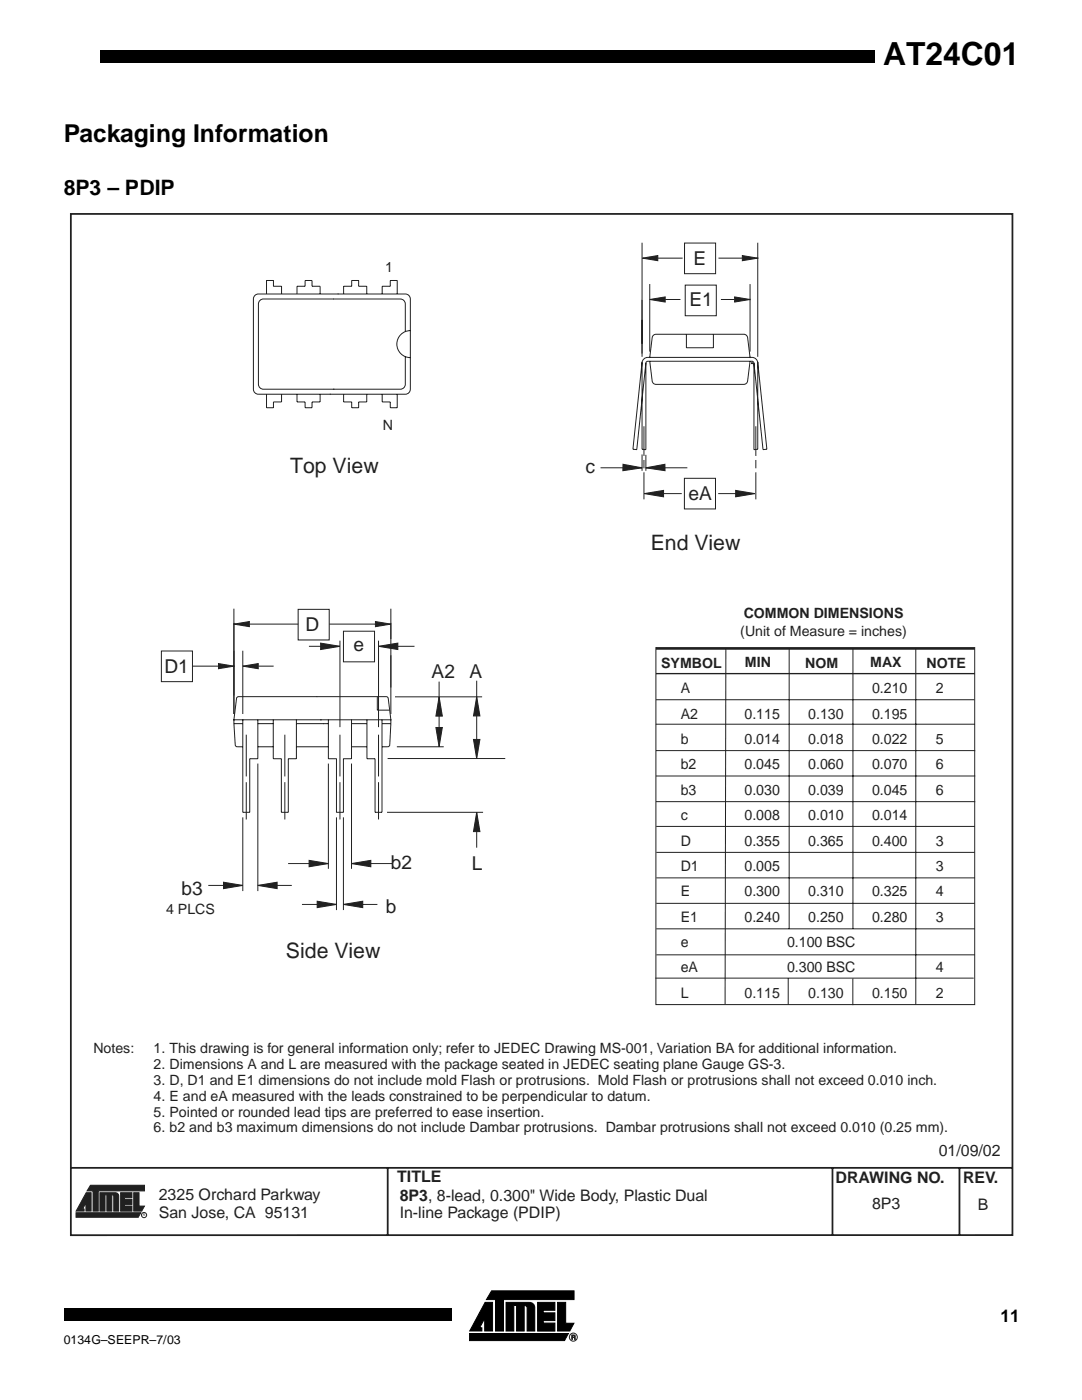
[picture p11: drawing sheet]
<svg xmlns="http://www.w3.org/2000/svg" width="216mm" height="279mm" viewBox="0 0 216 279" stroke-linecap="round" stroke-linejoin="round" font-family="sans-serif">
<path d="M19.9 10.1h154.3v2.5h-154.3zM12.7 260.8h1.2v2.4h-1.2zM13.9 260.8h76.2v2.4h-76.2z" fill="#000"/>
<g fill="#fff">
<path d="M6.3 6h6.4v12.7h-6.4z"/>
<path d="M92.4 256.4h23.8v11.8h-23.8z"/>
<path d="M93.1 257.1h22.2v10.4h-22.2z"/>
</g>
<path d="M96.6 259.6h1.5v5.7h-1.5v-2.5l-1.1 1.9h.5v.6h-2.4zM107.1 259.6h3.4v1.6h-2.3v.5h2.3v1.5h-2.3v.5h2.3v1.6h-3.4zM111.1 259.6h1.6v4.1h1.6l-.8 1.6h-2.4zM93.5 265.8h19.7l-.7 1.4h-19zM97.9 257.3h16.5v1.7h-14.1v6.3h-1.6v-6.3h-1.8zM100.8 259.6h4.6a1.05 1.05 0 0 1 1.1 1.1v4.6h-1.5v-4.6a.52 .52 0 0 0-.6-.5v5.1h-1.5v-5.1h-.5v5.1h-1.6z" fill="#000" stroke="#000" stroke-width=".2"/>
<g fill="#231f20">
<path d="M114.3 266.1l.2 .1v.3l.1 .5h-.1l-.1-.4h-.1l.2-.3z"/>
<path d="M113.9 266.1h.4l-.3 .1v.3h.3l-.3 .1v.4h-.1z"/>
</g>
<g fill="none" stroke="#231f20" stroke-width=".2">
<path d="M113.9 266.1l.6 .1v.3l.1 .5h-.1l-.2-.4h-.3v.4h-.1zM114 266.2h.4v.3h-.4z"/>
<circle cx="114.2" cy="266.5" r=".8"/>
</g>
<path d="M13.7 42.3h188.5v204.3h-188.5z" fill="#fff"/>
<g fill="#231f20" stroke="#231f20" stroke-width=".2">
<path d="M17.2 237.7h.9v3.7h-1v-1.6l-.6 1.2h.3v.4h-1.6z"/>
<path d="M26.6 237.7h1.1v2.7h1.1l-.6 1h-1.6z"/>
<path d="M15.1 241.7h12.9l-.5 .9h-12.4z"/>
<path d="M18 236.2h10.8v1.2h-9.2v4h-1.1v-4h-1.2z"/>
<path d="M19.9 237.7h3a.68 .68 0 0 1 .8 .8v2.9h-1v-3l-.1-.2-.3-.1v3.3h-1v-3.3h-.4v3.3h-1z"/>
<path d="M24 237.7h2.3v1h-1.5v.4h1.5v1h-1.5v.3h1.5v1h-2.3z"/>
<path d="M46.6 124.4l3.1-.5v1z"/>
<path d="M74.8 123.9l3.1 .5-3.1 .5z"/>
<path d="M43.5 132.3l3.1 .5-3.1 .5z"/>
<path d="M48.4 132.8l3-.5v1z"/>
<path d="M147.9 50.9l3.1 .6-3.1 .5z"/>
<path d="M128 51.5l3-.6v1.1z"/>
<path d="M146.3 59.2l3.1 .5-3.1 .5z"/>
<path d="M129.4 59.7l3.1-.5v1z"/>
<path d="M75.4 128.8l3.9-.6v1.3z"/>
<path d="M63.9 128.2l3.8 .6-3.8 .7z"/>
<path d="M95 138.9l.6 3.8h-1.3z"/>
<path d="M94.3 147.4h1.3l-.6 3.8z"/>
<path d="M86.8 145h1.3l-.6 3.8z"/>
<path d="M87.5 138.9l.6 3.8h-1.3z"/>
<path d="M95 161.9l.6 3.9h-1.3z"/>
<path d="M70 172.1l3.9-.6v1.3z"/>
<path d="M68.4 180.3l3.9-.7v1.3z"/>
<path d="M61.6 171.5l3.8 .6-3.8 .7z"/>
<path d="M63.2 179.6l3.8 .7-3.8 .6z"/>
<path d="M146.6 97.7l3.8 .7-3.8 .6z"/>
<path d="M128.3 98.4l3.9-.7v1.3z"/>
<path d="M128.6 93.2l3.9-.7v1.3z"/>
<path d="M124.1 92.5l3.8 .7-3.8 .6z"/>
<path d="M51.4 176.5l3.8-.7v1.3z"/>
<path d="M44.5 175.8l3.9 .7-3.9 .6z"/>
</g>
<g fill="none" stroke="#231f20" stroke-width=".2">
<path d="M50.8 58.9l.7-.3h29.2a1 1 0 0 1 1 1v18a1 1 0 0 1-1 1h-29.2a1 1 0 0 1-1-1v-18zM53.1 58.6v-2.7h1.4v1.2h1.6v1.5M59.2 58.6v-1.5h1.6v-1.2h1.4v1.2h1.6v1.5M68.5 58.6v-1.5h1.6v-1.2h1.3v1.2h1.7v1.5M76.1 58.6v-1.5h1.6v-1.2h1.4v2.7M127.9 48.4v22.7M129.4 56.6v13.5M131 51.5h5M132.5 59.7h3.1M136.4 48.4h6.2v6.2h-6.2zM136.5 56.8h6.2v6.1h-6.2zM143.1 51.5h4.8"/>
<path d="M143.6 59.7h2.7M149.4 56.6v13.5M151 48.4v22.7M53.1 78.6v2.7h1.4v-1.2h1.6v-1.5M59.2 78.6v1.5h1.6v1.2h1.4v-1.2h1.6v-1.5M68.5 78.6v1.5h1.6v1.2h1.3v-1.2h1.7v-1.5M76.1 78.6v1.5h1.6v1.2h1.4v-2.7M80.7 66.1v-5.5a1 1 0 0 0-1-1h-27.2a1 1 0 0 0-1 1v16a1 1 0 0 0 1 1h27.2a1 1 0 0 0 1-1v-5.5M81.7 65.9a2.69 2.69 0 0 0-2.6 2.7 2.69 2.69 0 0 0 2.6 2.7M127.9 72.3a1.15 1.15 0 0 1 1.1-1.1h20.8a1.15 1.15 0 0 1 1.2 1.1M127.9 72.3v17.2l.8 .1v-17.3M127.9 72.3l-1.8 17.2 .8 .1 1.8-17.3"/>
<path d="M128.7 72.3l.3-.3h20.8l.4 .3M129.4 72l.5 3.9a.77 .77 0 0 0 .8 .7h17.5a.77 .77 0 0 0 .7-.7l.5-3.9M129.4 71.2l.5-3.9a.77 .77 0 0 1 .8-.7h17.5a.77 .77 0 0 1 .7 .7l.5 3.9M136.7 66.6v2.7h5.4v-2.7M149.6 72.4h.4M149.8 72.2v.4M151 72.3v17.2l-.8 .1v-17.3M151 72.3l1.8 17.2-.8 .1-1.8-17.3M119.6 93.2h8.3M127.9 90.6v3.2M128.3 85v5.9M128.3 91.7v1.6"/>
<path d="M128.3 94.1v5.4M128.7 90.7v3.1M128.7 93.2h8.2M130.6 98.4h5.2M136.3 95.3h6.2v6.1h-6.2zM143.1 98.4h5.6M150.6 85v5.9M150.6 91.7v1.6M150.6 94.1v5.4M32.1 129.8h6.2v6.1h-6.2zM38.3 132.8h5.2M46.6 121.3v21"/>
<path d="M48.4 129.7v12.6M49.7 124.4h9.7M51.4 132.8h3.1M59.4 121.5h6.2v6.1h-6.2zM61.5 128.8h6.2M65.6 124.4h9.2M67.7 127.7v17.2M68.4 125.8h6.2v6.1h-6.2zM75.4 128.8h7.2M75.4 127.7v17.2M77.9 121.3v21M78.7 138.9h17.3"/>
<path d="M87.5 135.9v10.1M95 135.7v13.3M130.7 129v71.2h63.5v-71.2M130.7 139.5h63.4M144.6 129.3l-.2 70.8M157.2 129.2v56M169.9 129.2v55.9M182.4 129.2v71.1M46.6 143.5l.5-4.3 .4-.3h29.5l.3 .3 .6 4.3M46.6 144.2l.3 4.5 .3 .1h1.2M46.6 144.2h1.8M46.6 143.5h31.3"/>
<path d="M46.6 143.5v.7M48.4 143.5v18.4h1.3v-10.7h1.7v-7.7M49.1 146.4v8.4M49.1 155.9v7.4M51.4 148.8h3M51.4 144.2h3M51.4 152.2v25.4M54.4 143.5v7.7h1.7v10.7h1.3v-10.7h1.6v-7.7M56.7 146.4v8.4M56.7 155.9v7.4M59 148.8h6.4M59 144.2h6.4"/>
<path d="M65.4 143.5v7.7h1.6v10.7h1.4v-10.7h1.6v-7.7M65.4 152.2v21M67.7 146.4v8.4M67.7 155.9v7.4M70 148.8h3.1M70 144.2h3.1M70 152.2v21M73.1 143.5v7.7h1.6v10.7h1.4v-18.4M75.4 146.4v8.4M75.4 155.9v7.4M76.1 144.2h1.8M77.2 151.2h23.4"/>
<path d="M77.9 144.2l-.3 4.5-.3 .1h-1.2M77.9 143.5v.7M79.1 148.8h9.3M130.6 144.3h63.6M130.7 149.6h63.6M130.7 154.7h63.6M130.7 159.8h63.6M41.5 176.5h6.9M48.4 162.9v14.7M51.4 176.5h6.7M57.4 172.1h8M67 162.9v18.5"/>
<path d="M68.4 162.9v18.5M70 172.1h8.1M77.1 161.9h19.1M95 161.9v7.1M130.7 164.7h63.5M130.7 169.9h63.5M130.7 175h63.5M60.2 180.3h6.8M68.4 180.3h6.8M130.5 195h63.5M130.7 180.1h63.5M130.7 185.1h63.5"/>
<path d="M130.8 190.3h63.4M157 195v5.3M169.9 195.1v5.3"/>
<circle cx="149.4" cy="59.7" r=".04"/>
<circle cx="151" cy="51.5" r=".04"/>
<circle cx="127.9" cy="72.3" r=".04"/>
<circle cx="129.4" cy="71.2" r=".04"/>
<circle cx="149.4" cy="71.2" r=".04"/>
<circle cx="151" cy="72.3" r=".04"/>
<circle cx="46.6" cy="124.4" r=".04"/>
<circle cx="46.6" cy="132.8" r=".04"/>
<circle cx="46.6" cy="143.5" r=".04"/>
<circle cx="48.4" cy="143.5" r=".04"/>
<circle cx="77.9" cy="143.5" r=".04"/>
<circle cx="28.7" cy="242.2" r=".52"/>
</g>
<path d="M14.1 42.6h187.6v203.6h-187.6zM14.1 232.8h187.5M77.2 232.8v13.4M165.8 232.8v13.2M191.1 232.8v13.2" fill="none" stroke="#231f20" stroke-width=".35"/>
<path d="M75.2 138.9v2.6M75.2 141.5h2.4" fill="none" stroke="#231f20" stroke-width=".2" stroke-dasharray="57.7 28.9" stroke-linecap="butt"/>
<path d="M130.7 129.2h63.5" fill="none" stroke="#231f20" stroke-width=".53"/>
<path d="M130.7 134.3h63.5" fill="none" stroke="#231f20" stroke-width=".26"/>
<text font-size="6.3" x="175.9" y="12.9">AT24C01</text>
<text font-size="4.9" x="12.7" y="28.4">Packaging Information</text>
<text font-size="4.2" x="12.7" y="38.8">8P3 – PDIP</text>
<g font-size="4.2" fill="#231f20">
<text x="57.8" y="94.3">Top View</text>
<text x="129.6" y="109.6">End View</text>
<text x="57" y="190.9">Side View</text>
</g>
<g font-size="3.8" fill="#231f20">
<text x="138.2" y="52.8">E</text>
<text x="137.3" y="61">E1</text>
<text x="116.7" y="94.3">c</text>
<text x="137.1" y="99.7">eA</text>
<text x="60.9" y="125.8">D</text>
<text x="70.4" y="129.8">e</text>
<text x="32.8" y="134.1">D1</text>
<text x="86" y="135.2">A2</text>
<text x="93.5" y="135.2">A</text>
<text x="77.9" y="173.2">b2</text>
<text x="94" y="173.5">L</text>
<text x="36.2" y="178.4">b3</text>
<text x="76.9" y="181.9">b</text>
</g>
<text font-size="3.5" x="199.3" y="263.4">11</text>
<g font-size="3.2" fill="#231f20">
<text x="187" y="230.4">01/09/02</text>
<text x="31.6" y="239.2">2325 Orchard Parkway</text>
<text x="79.1" y="235.6">TITLE</text>
<text x="79.6" y="239.3">8P3, 8-lead, 0.300&quot; Wide Body, Plastic Dual</text>
<text x="166.5" y="235.7">DRAWING NO.</text>
<text x="191.9" y="235.8">REV.</text>
<text x="31.6" y="242.7">San Jose, CA 95131</text>
<text x="79.6" y="242.8">In-line Package (PDIP)</text>
<text x="173.7" y="241">8P3</text>
<text x="194.8" y="241.1">B</text>
</g>
<g font-size="2.9" fill="#231f20">
<text x="135.6" y="138.2">A</text>
<text x="135.6" y="143.2">A2</text>
<text x="148.3" y="143.2">0.115</text>
<text x="161" y="143.2">0.130</text>
<text x="173.7" y="138.2">0.210</text>
<text x="173.7" y="143.2">0.195</text>
<text x="186.4" y="138.2">2</text>
<text x="135.6" y="148.3">b</text>
<text x="148.3" y="148.3">0.014</text>
<text x="161" y="148.3">0.018</text>
<text x="173.7" y="148.3">0.022</text>
<text x="186.4" y="148.3">5</text>
<text x="135.6" y="153.3">b2</text>
<text x="148.3" y="153.3">0.045</text>
<text x="161" y="153.3">0.060</text>
<text x="173.7" y="153.3">0.070</text>
<text x="186.4" y="153.3">6</text>
<text x="135.6" y="158.4">b3</text>
<text x="148.3" y="158.4">0.030</text>
<text x="161" y="158.4">0.039</text>
<text x="173.7" y="158.4">0.045</text>
<text x="186.4" y="158.4">6</text>
<text x="135.6" y="163.5">c</text>
<text x="148.3" y="163.5">0.008</text>
<text x="161" y="163.5">0.010</text>
<text x="173.7" y="163.5">0.014</text>
<text x="135.6" y="168.5">D</text>
<text x="135.6" y="173.6">D1</text>
<text x="148.3" y="168.5">0.355</text>
<text x="148.3" y="173.6">0.005</text>
<text x="161" y="168.5">0.365</text>
<text x="173.7" y="168.5">0.400</text>
<text x="186.4" y="173.6">3</text>
<text x="186.4" y="168.5">3</text>
<text x="135.6" y="178.6">E</text>
<text x="148.3" y="178.6">0.300</text>
<text x="161" y="178.6">0.310</text>
<text x="173.7" y="178.6">0.325</text>
<text x="186.4" y="178.6">4</text>
<text x="135.6" y="183.7">E1</text>
<text x="148.3" y="183.7">0.240</text>
<text x="161" y="183.7">0.250</text>
<text x="173.7" y="183.7">0.280</text>
<text x="186.4" y="183.7">3</text>
<text x="135.6" y="188.8">e</text>
<text x="156.8" y="188.8">0.100 BSC</text>
<text x="135.6" y="193.8">eA</text>
<text x="156.8" y="193.8">0.300 BSC</text>
<text x="186.4" y="193.8">4</text>
<text x="135.6" y="198.9">L</text>
<text x="148.3" y="198.9">0.115</text>
<text x="161" y="198.9">0.130</text>
<text x="173.7" y="198.9">0.150</text>
<text x="186.4" y="198.9">2</text>
</g>
<g font-size="2.8" fill="#231f20">
<text x="76.7" y="54.2">1</text>
<text x="76.3" y="85.8">N</text>
<text x="148.1" y="123.3">COMMON DIMENSIONS</text>
<text x="147.5" y="126.8">(Unit of Measure = inches)</text>
<text x="131.7" y="133.2">SYMBOL</text>
<text x="148.4" y="133">MIN</text>
<text x="160.4" y="133.1">NOM</text>
<text x="173.4" y="133">MAX</text>
<text x="184.6" y="133.1">NOTE</text>
<text x="33.1" y="182.2">4 PLCS</text>
<text x="18.6" y="209.8">Notes:</text>
<text x="30.6" y="209.8">1. This drawing is for general information only; refer to JEDEC Drawing MS-001, Variation BA for additional information.</text>
<text x="30.6" y="213">2. Dimensions A and L are measured with the package seated in JEDEC seating plane Gauge GS-3.</text>
<text x="30.6" y="216.2">3. D, D1 and E1 dimensions do not include mold Flash or protrusions. Mold Flash or protrusions shall not exceed 0.010 inch.</text>
<text x="30.6" y="219.4">4. E and eA measured with the leads constrained to be perpendicular to datum.</text>
<text x="30.6" y="222.5">5. Pointed or rounded lead tips are preferred to ease insertion.</text>
<text x="30.6" y="225.7">6. b2 and b3 maximum dimensions do not include Dambar protrusions. Dambar protrusions shall not exceed 0.010 (0.25 mm).</text>
</g>
<text font-size="2.5" x="12.7" y="267.8">0134G–SEEPR–7/03</text>
<text font-size=".7" fill="#231f20" x="28.4" y="242.4">R</text>
</svg>
